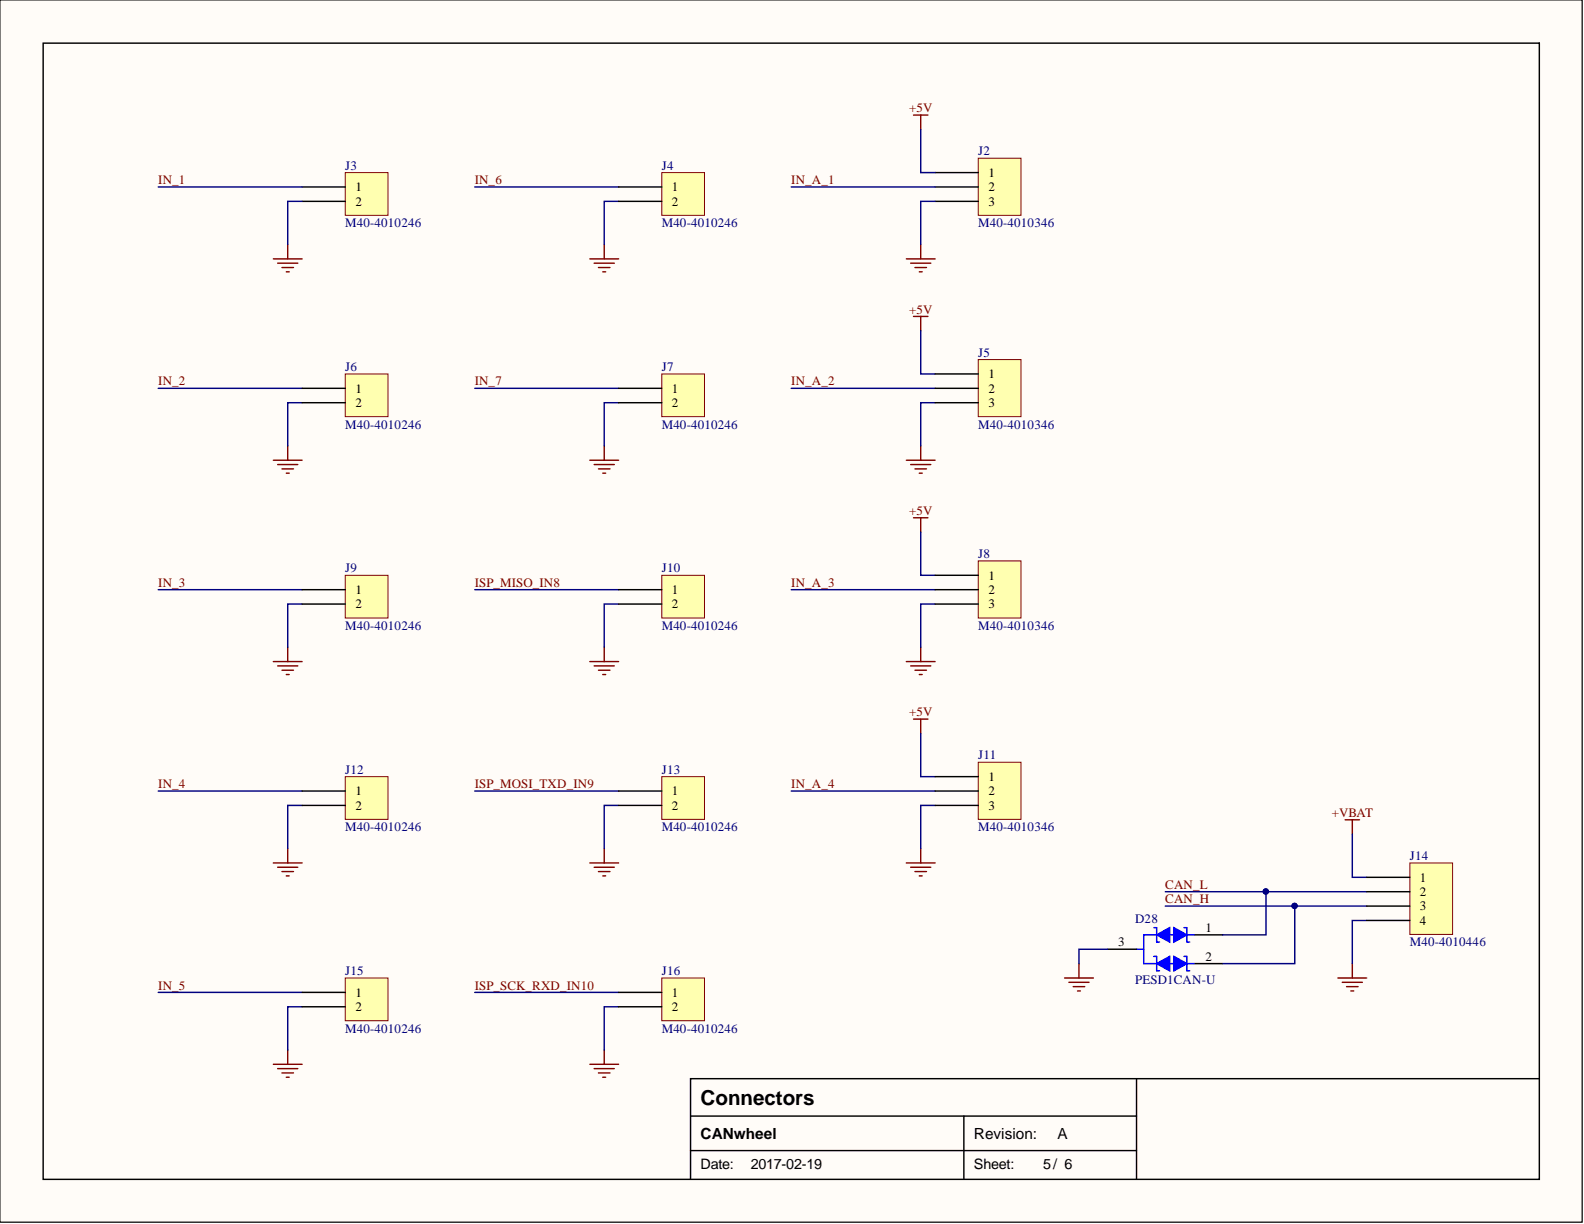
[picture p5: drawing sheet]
<svg xmlns="http://www.w3.org/2000/svg" width="279mm" height="216mm" viewBox="0 0 279 216" stroke-linecap="round" stroke-linejoin="round" font-family="sans-serif">
<path d="M0 0h279.1v215.6h-279.1z" fill="#fffcf8" stroke="#000" stroke-width=".18"/>
<path d="M7.6 7.6h263.9v200.4h-263.9zM121.8 196.9h78.7M170 196.9v11.1M200.5 190.3v17.7M271.5 190.3h-149.7v17.7M121.8 203h78.7" fill="none" stroke="#000" stroke-width=".25"/>
<g fill="none" stroke="#800000" stroke-width=".25">
<path d="M161.1 20.3h2.6M162.4 20.3v2.5M48.2 45.7h5.1M49 46.4h3.5M49.7 47.2h2.1M50.5 47.9h.5M50.8 43.1v2.6M104 45.7h5.1M104.8 46.4h3.6M105.6 47.2h2M106.3 47.9h.5M106.6 43.1v2.6"/>
<path d="M159.9 45.7h5M160.6 46.4h3.6M161.1 55.8h2.6M161.4 47.2h2M162.2 47.9h.5M162.4 43.1v2.6M162.4 55.8v2.5M50.8 78.6v2.6M106.6 78.6v2.6M162.4 78.6v2.6M48.2 81.2h5.1M49 81.9h3.5"/>
<path d="M49.7 82.7h2.1M50.5 83.5h.5M104 81.2h5.1M104.8 81.9h3.6M105.6 82.7h2M106.3 83.5h.5M159.9 81.2h5M160.6 81.9h3.6M161.1 91.3h2.6M161.4 82.7h2M162.2 83.5h.5M162.4 91.3v2.6"/>
<path d="M48.2 116.7h5.1M49 117.5h3.5M49.7 118.2h2.1M50.5 119h.5M50.8 114.2v2.5M104 116.7h5.1M104.8 117.5h3.6M105.6 118.2h2M106.3 119h.5M106.6 114.2v2.5M159.9 116.7h5M160.6 117.5h3.6"/>
<path d="M161.4 118.2h2M162.2 119h.5M162.4 114.2v2.5M161.1 126.8h2.6M162.4 126.8v2.6M48.2 152.2h5.1M49 153h3.5M49.7 153.7h2.1M50.5 154.5h.5M50.8 149.7v2.5M104 152.2h5.1M104.8 153h3.6"/>
<path d="M105.6 153.7h2M106.3 154.5h.5M106.6 149.7v2.5M159.9 152.2h5M160.6 153h3.6M161.4 153.7h2M162.2 154.5h.5M162.4 149.7v2.5M48.2 187.7h5.1M49 188.5h3.5M49.7 189.3h2.1M50.5 190h.5"/>
<path d="M50.8 185.2v2.5M104 187.7h5.1M104.8 188.5h3.6M105.6 189.3h2M106.3 190h.5M106.6 185.2v2.5"/>
</g>
<path d="M60.9 30.4h7.5v7.6h-7.5z" fill="#ffffb0" stroke="#800000" stroke-width=".18"/>
<path d="M53.3 33h7.6M53.3 35.5h7.6" fill="none" stroke="#000" stroke-width=".25"/>
<path d="M172.6 27.9h7.5v10.1h-7.5z" fill="#ffffb0" stroke="#800000" stroke-width=".18"/>
<path d="M164.9 30.4h7.7M164.9 33h7.7M164.9 35.5h7.7" fill="none" stroke="#000" stroke-width=".25"/>
<g fill="none" stroke="#000080" stroke-width=".25">
<path d="M27.9 33h25.4M53.3 35.5h-2.5v7.6M83.7 33h25.4M109.1 35.5h-2.5v7.6M139.6 33h25.3M162.4 22.8v7.6h2.5M164.9 35.5h-2.5v7.6M162.4 58.3v7.7h2.5M27.9 68.5h25.4M53.3 71h-2.5v7.6M83.7 68.5h25.4M109.1 71h-2.5v7.6"/>
<path d="M139.6 68.5h25.3M164.9 71h-2.5v7.6M162.4 93.9v7.6h2.5M27.9 104h25.4M53.3 106.5h-2.5v7.7M83.7 104h25.4M109.1 106.5h-2.5v7.7M139.6 104h25.3M164.9 106.5h-2.5v7.7M27.9 139.5h25.4M83.7 139.5h25.4M139.6 139.5h25.3"/>
<path d="M162.4 129.4v7.6h2.5M53.3 142.1h-2.5v7.6M109.1 142.1h-2.5v7.6M164.9 142.1h-2.5v7.6M27.9 175h25.4M53.3 177.6h-2.5v7.6M83.7 175h25.4M109.1 177.6h-2.5v7.6"/>
</g>
<path d="M116.7 30.4h7.6v7.6h-7.6z" fill="#ffffb0" stroke="#800000" stroke-width=".18"/>
<path d="M109.1 33h7.6M109.1 35.5h7.6" fill="none" stroke="#000" stroke-width=".25"/>
<path d="M60.9 66h7.5v7.5h-7.5z" fill="#ffffb0" stroke="#800000" stroke-width=".18"/>
<path d="M53.3 68.5h7.6M53.3 71h7.6" fill="none" stroke="#000" stroke-width=".25"/>
<path d="M172.6 63.4h7.5v10.1h-7.5z" fill="#ffffb0" stroke="#800000" stroke-width=".18"/>
<path d="M164.9 66h7.7M164.9 68.5h7.7M164.9 71h7.7" fill="none" stroke="#000" stroke-width=".25"/>
<path d="M116.7 66h7.6v7.5h-7.6z" fill="#ffffb0" stroke="#800000" stroke-width=".18"/>
<path d="M109.1 68.5h7.6M109.1 71h7.6" fill="none" stroke="#000" stroke-width=".25"/>
<path d="M60.9 101.5h7.5v7.5h-7.5z" fill="#ffffb0" stroke="#800000" stroke-width=".18"/>
<path d="M53.3 104h7.6M53.3 106.5h7.6" fill="none" stroke="#000" stroke-width=".25"/>
<path d="M172.6 98.9h7.5v10.1h-7.5z" fill="#ffffb0" stroke="#800000" stroke-width=".18"/>
<path d="M164.9 101.5h7.7M164.9 104h7.7M164.9 106.5h7.7" fill="none" stroke="#000" stroke-width=".25"/>
<path d="M116.7 101.5h7.6v7.5h-7.6z" fill="#ffffb0" stroke="#800000" stroke-width=".18"/>
<path d="M109.1 104h7.6M109.1 106.5h7.6" fill="none" stroke="#000" stroke-width=".25"/>
<path d="M60.9 137h7.5v7.5h-7.5z" fill="#ffffb0" stroke="#800000" stroke-width=".18"/>
<path d="M53.3 139.5h7.6M53.3 142.1h7.6" fill="none" stroke="#000" stroke-width=".25"/>
<path d="M172.6 134.5h7.5v10h-7.5z" fill="#ffffb0" stroke="#800000" stroke-width=".18"/>
<path d="M164.9 137h7.7M164.9 139.5h7.7M164.9 142.1h7.7" fill="none" stroke="#000" stroke-width=".25"/>
<path d="M116.7 137h7.6v7.5h-7.6z" fill="#ffffb0" stroke="#800000" stroke-width=".18"/>
<path d="M109.1 139.5h7.6M109.1 142.1h7.6" fill="none" stroke="#000" stroke-width=".25"/>
<path d="M60.9 172.5h7.5v7.5h-7.5z" fill="#ffffb0" stroke="#800000" stroke-width=".18"/>
<path d="M53.3 175h7.6M53.3 177.6h7.6" fill="none" stroke="#000" stroke-width=".25"/>
<path d="M116.7 172.5h7.6v7.5h-7.6z" fill="#ffffb0" stroke="#800000" stroke-width=".18"/>
<path d="M109.1 175h7.6M109.1 177.6h7.6M210.6 164.9h5.1" fill="none" stroke="#000" stroke-width=".25"/>
<path d="M237.3 144.6h2.5M238.5 144.6v2.5M236 172.5h5.1M236.8 173.3h3.5M237.5 174h2M238.3 174.8h.5M238.5 170v2.5" fill="none" stroke="#800000" stroke-width=".25"/>
<path d="M201.7 164.9h8.9" fill="none" stroke="#00f" stroke-width=".25"/>
<path d="M207.1 163.6l2.3 1.3-2.3 1.3z" fill="#00f"/>
<path d="M207.1 163.6l2.3 1.3-2.3 1.3zM208.8 163.6h.6v2.6h.5" fill="none" stroke="#00f" stroke-width=".25"/>
<path d="M204 164.9l2.3-1.3v2.6z" fill="#00f"/>
<path d="M201.7 170h8.9M203.5 163.6h.5v2.6h.5M204 164.9l2.3-1.3v2.6z" fill="none" stroke="#00f" stroke-width=".25"/>
<path d="M210.6 170h5.1" fill="none" stroke="#000" stroke-width=".25"/>
<path d="M207.1 168.7l2.3 1.3-2.3 1.2z" fill="#00f"/>
<path d="M207.1 168.7l2.3 1.3-2.3 1.2zM208.8 168.7h.6v2.5h.5" fill="none" stroke="#00f" stroke-width=".25"/>
<path d="M204 170l2.3-1.3v2.5z" fill="#00f"/>
<path d="M200.5 167.4h1.2M201.7 164.9v5.1M203.5 168.7h.5v2.5h.5M204 170l2.3-1.3v2.5z" fill="none" stroke="#00f" stroke-width=".25"/>
<path d="M195.4 167.4h5.1" fill="none" stroke="#000" stroke-width=".25"/>
<path d="M187.8 172.5h5.1M188.5 173.3h3.6M189.3 174h2M190.1 174.8h.5M190.3 170v2.5" fill="none" stroke="#800000" stroke-width=".25"/>
<path d="M205.5 159.8h35.6M205.5 157.3h35.6M238.5 147.1v7.7h2.6M195.4 167.4h-5.1v2.6M241.1 162.4h-2.6v7.6" fill="none" stroke="#000080" stroke-width=".25"/>
<g fill="#000080" stroke="#000080" stroke-width=".18">
<circle cx="228.3" cy="159.8" r=".47"/>
<circle cx="223.3" cy="157.2" r=".47"/>
</g>
<path d="M248.7 152.2h7.5v12.6h-7.5z" fill="#ffffb0" stroke="#800000" stroke-width=".18"/>
<path d="M241.1 154.8h7.6M241.1 157.3h7.6M241.1 159.8h7.6M241.1 162.4h7.6" fill="none" stroke="#000" stroke-width=".25"/>
<path d="M223.3 157.3v7.6h-7.6M228.4 159.8v10.2h-12.7" fill="none" stroke="#000080" stroke-width=".25"/>
<g fill="#000080" stroke="#000080" stroke-width=".18">
<circle cx="223.3" cy="157.2" r=".47"/>
<circle cx="228.3" cy="159.8" r=".47"/>
</g>
<text font-size="3.6" x="123.6" y="194.8">Connectors</text>
<g font-size="2.7">
<text x="123.6" y="200.8">CANwheel</text>
<text x="171.8" y="200.8">Revision:</text>
<text x="186.5" y="200.8">A</text>
</g>
<g font-size="2.5">
<text x="123.6" y="206.2">Date:</text>
<text x="132.5" y="206.2">2017-02-19</text>
<text x="171.8" y="206.2">Sheet:</text>
<text x="184" y="206.2">5/ 6</text>
</g>
<g font-size="2.3" fill="#800000">
<text x="160.4" y="19.8">+5V</text>
<text x="27.9" y="32.5">IN_1</text>
<text x="83.7" y="32.5">IN_6</text>
<text x="139.6" y="32.5">IN_A_1</text>
<text x="160.4" y="55.3">+5V</text>
<text x="27.9" y="68">IN_2</text>
<text x="83.7" y="68">IN_7</text>
<text x="139.6" y="68">IN_A_2</text>
<text x="160.4" y="90.8">+5V</text>
<text x="27.9" y="103.5">IN_3</text>
<text x="83.7" y="103.5">ISP_MISO_IN8</text>
<text x="139.6" y="103.5">IN_A_3</text>
<text x="160.4" y="126.3">+5V</text>
<text x="27.9" y="139">IN_4</text>
<text x="83.7" y="139">ISP_MOSI_TXD_IN9</text>
<text x="139.6" y="139">IN_A_4</text>
<text x="234.9" y="144.1">+VBAT</text>
<text x="205.5" y="159.3">CAN_H</text>
<text x="205.5" y="156.8">CAN_L</text>
<text x="27.9" y="174.5">IN_5</text>
<text x="83.7" y="174.5">ISP_SCK_RXD_IN10</text>
</g>
<g font-size="2.3" fill="#000080">
<text x="60.9" y="29.9">J3</text>
<text x="116.7" y="29.9">J4</text>
<text x="172.6" y="27.4">J2</text>
<text x="60.9" y="40.1">M40-4010246</text>
<text x="116.7" y="40.1">M40-4010246</text>
<text x="172.6" y="40.1">M40-4010346</text>
<text x="60.9" y="65.5">J6</text>
<text x="116.7" y="65.5">J7</text>
<text x="172.6" y="62.9">J5</text>
<text x="60.9" y="75.6">M40-4010246</text>
<text x="116.7" y="75.6">M40-4010246</text>
<text x="172.6" y="75.6">M40-4010346</text>
<text x="60.9" y="101">J9</text>
<text x="116.7" y="101">J10</text>
<text x="172.6" y="98.4">J8</text>
<text x="60.9" y="111.1">M40-4010246</text>
<text x="116.7" y="111.1">M40-4010246</text>
<text x="172.6" y="111.1">M40-4010346</text>
<text x="60.9" y="136.5">J12</text>
<text x="116.7" y="136.5">J13</text>
<text x="172.6" y="133.9">J11</text>
<text x="60.9" y="146.6">M40-4010246</text>
<text x="116.7" y="146.6">M40-4010246</text>
<text x="172.6" y="146.6">M40-4010346</text>
<text x="248.7" y="151.7">J14</text>
<text x="200.2" y="162.9">D28</text>
<text x="248.7" y="166.9">M40-4010446</text>
<text x="60.9" y="172">J15</text>
<text x="116.7" y="172">J16</text>
<text x="200.2" y="173.5">PESD1CAN-U</text>
<text x="60.9" y="182.1">M40-4010246</text>
<text x="116.7" y="182.1">M40-4010246</text>
</g>
<g font-size="2.3">
<text x="62.7" y="33.7">1</text>
<text x="118.5" y="33.7">1</text>
<text x="174.3" y="31.2">1</text>
<text x="174.3" y="33.7">2</text>
<text x="62.7" y="36.3">2</text>
<text x="118.5" y="36.3">2</text>
<text x="174.3" y="36.3">3</text>
<text x="62.7" y="69.3">1</text>
<text x="62.7" y="71.8">2</text>
<text x="118.5" y="69.3">1</text>
<text x="118.5" y="71.8">2</text>
<text x="174.3" y="66.7">1</text>
<text x="174.3" y="69.3">2</text>
<text x="174.3" y="71.8">3</text>
<text x="62.7" y="104.8">1</text>
<text x="62.7" y="107.3">2</text>
<text x="118.5" y="104.8">1</text>
<text x="118.5" y="107.3">2</text>
<text x="174.3" y="102.2">1</text>
<text x="174.3" y="104.8">2</text>
<text x="174.3" y="107.3">3</text>
<text x="174.3" y="137.8">1</text>
<text x="62.7" y="140.3">1</text>
<text x="62.7" y="142.8">2</text>
<text x="118.5" y="140.3">1</text>
<text x="118.5" y="142.8">2</text>
<text x="174.3" y="140.3">2</text>
<text x="174.3" y="142.8">3</text>
<text x="250.5" y="155.5">1</text>
<text x="250.5" y="158">2</text>
<text x="250.5" y="160.6">3</text>
<text x="197.3" y="166.9">3</text>
<text x="212.6" y="164.4">1</text>
<text x="250.5" y="163.1">4</text>
<text x="212.6" y="169.5">2</text>
<text x="62.7" y="175.8">1</text>
<text x="62.7" y="178.3">2</text>
<text x="118.5" y="175.8">1</text>
<text x="118.5" y="178.3">2</text>
</g>
</svg>
